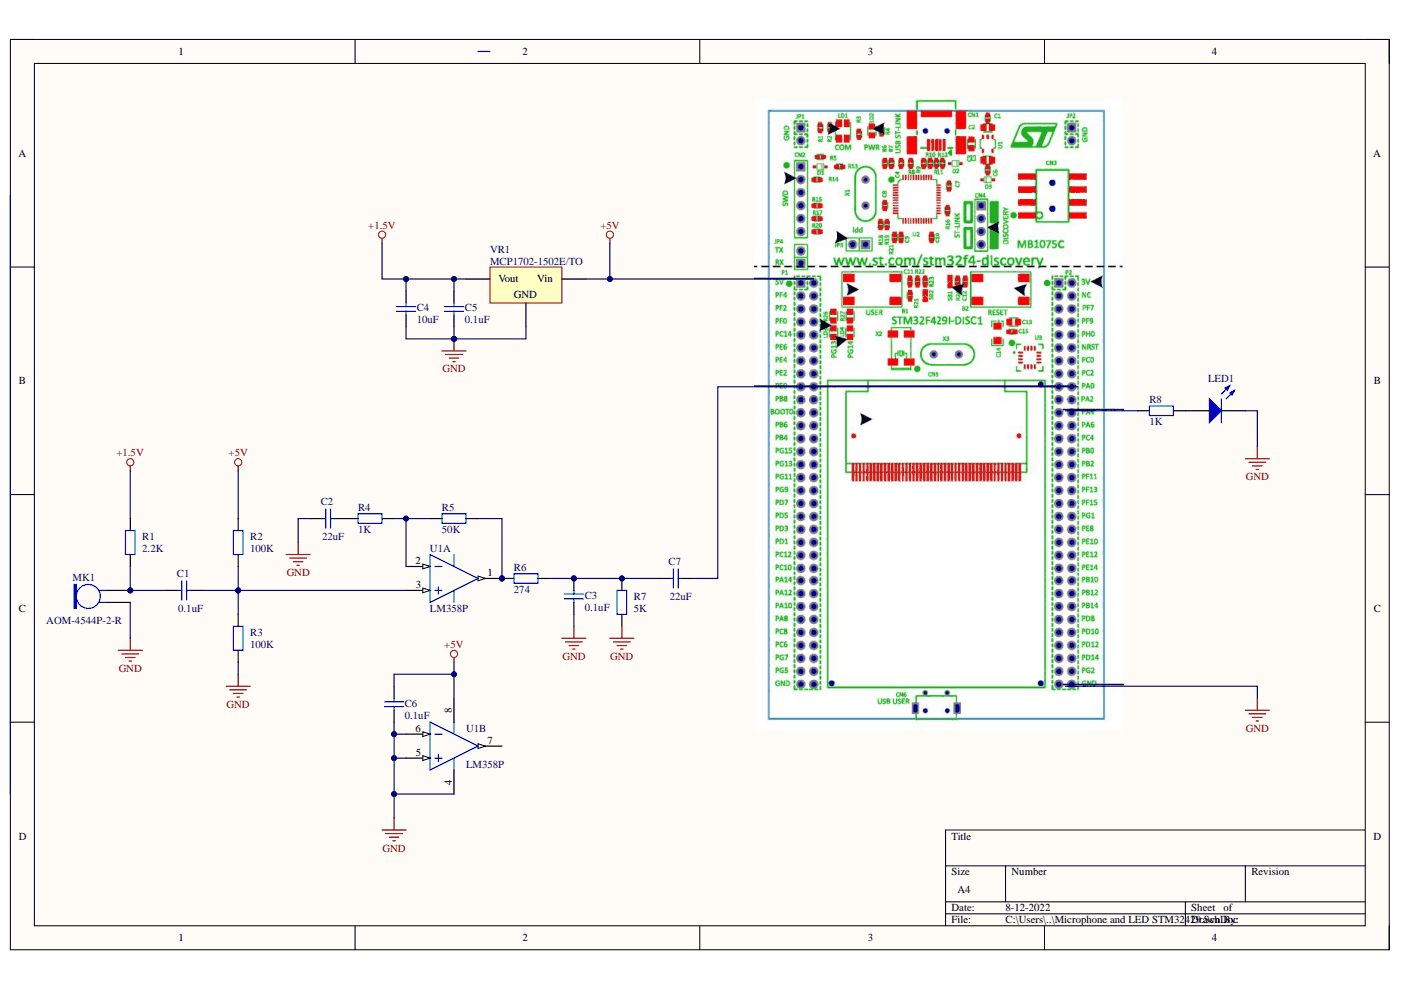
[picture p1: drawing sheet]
# Altium schematic sheet Microphone and LED STM32429.SchDoc
size A4; SPICEModelCacheBDXBXEUB: <root> / <DocumentId>BDXBXEUB</DocumentId> / <CacheFrame Number="0"> / <Model Name="cap" Kind="MDL"> / <Text>*Default semiconductor capacitor / .MODEL CAP C()</Text> / </Model> / <Model Name="led3" Kind="MDL"> / <Text>*Typ BLUE SiC LED: Vf=3.4V Vr=5V If=40mA trr=3uS / *LED Pinout: 1=A, 2=K / .MODEL LED3 D (IS=93.1P RS=42M N=7.47 BV=5 IBV=30U / + CJO=2.97P VJ=.75 M=.333 TT=4.32U)</Text> / </Model> / </CacheFrame> / </root>

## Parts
C1  value 0.1uF  [RAD-0.3]  (hidden comment: Cap)
C2  value 22uF  [RAD-0.3]  (hidden comment: Cap)
C3  0.1uF  [RAD-0.3]
C4  10uF  [RAD-0.3]
C5  0.1uF  [RAD-0.3]
C6  0.1uF  [RAD-0.3]
C7  value 22uF  [RAD-0.3]  (hidden comment: Cap)
LED1  LED3  [3.5X2.8X1.9]  (value not drawn)
MK1  AOM-4544P-2-R  [PIN2]
R1  2.2K  [AXIAL-0.4]
R2  100K  [AXIAL-0.4]
R3  100K  [AXIAL-0.4]
R4  1K  [AXIAL-0.4]
R5  50K  [AXIAL-0.4]
R6  274  [AXIAL-0.4]
R7  5K  [AXIAL-0.4]
R8  1K  [AXIAL-0.4]
U1  LM358P  [P0008A]  (parts A,B of 2)
VR1  MCP1702-1502E/TO  [D2PAK_N]

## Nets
+1.5V: C4.2 C5.2 R1.2 VR1.1(Vout)
+5V: C6.1 R2.2 U1.8(VCC) VR1.3(Vin)
GND: C2.1 C3.1 C4.1 C5.1 C6.2 LED1.2(K) MK1.1 R3.1 R7.1 U1.4(GND) U1.5(2IN+) U1.6(2IN-) VR1.2(GND)
NetC1_1: C1.1 MK1.2 R1.1
NetC1_2: C1.2 R2.1 R3.2 U1.3(1IN+)
NetC2_2: C2.2 R4.1
NetC3_2: C3.2 C7.1 R6.2 R7.2
NetLED1_1: LED1.1(A) R8.2
NetR4_2: R4.2 R5.1 U1.2(1IN-)
NetR5_2: R5.2 R6.1 U1.1(1OUT)

Not connected (* = marked no-connect by the designer): C7 2; R8 1; U1 7(2OUT)
